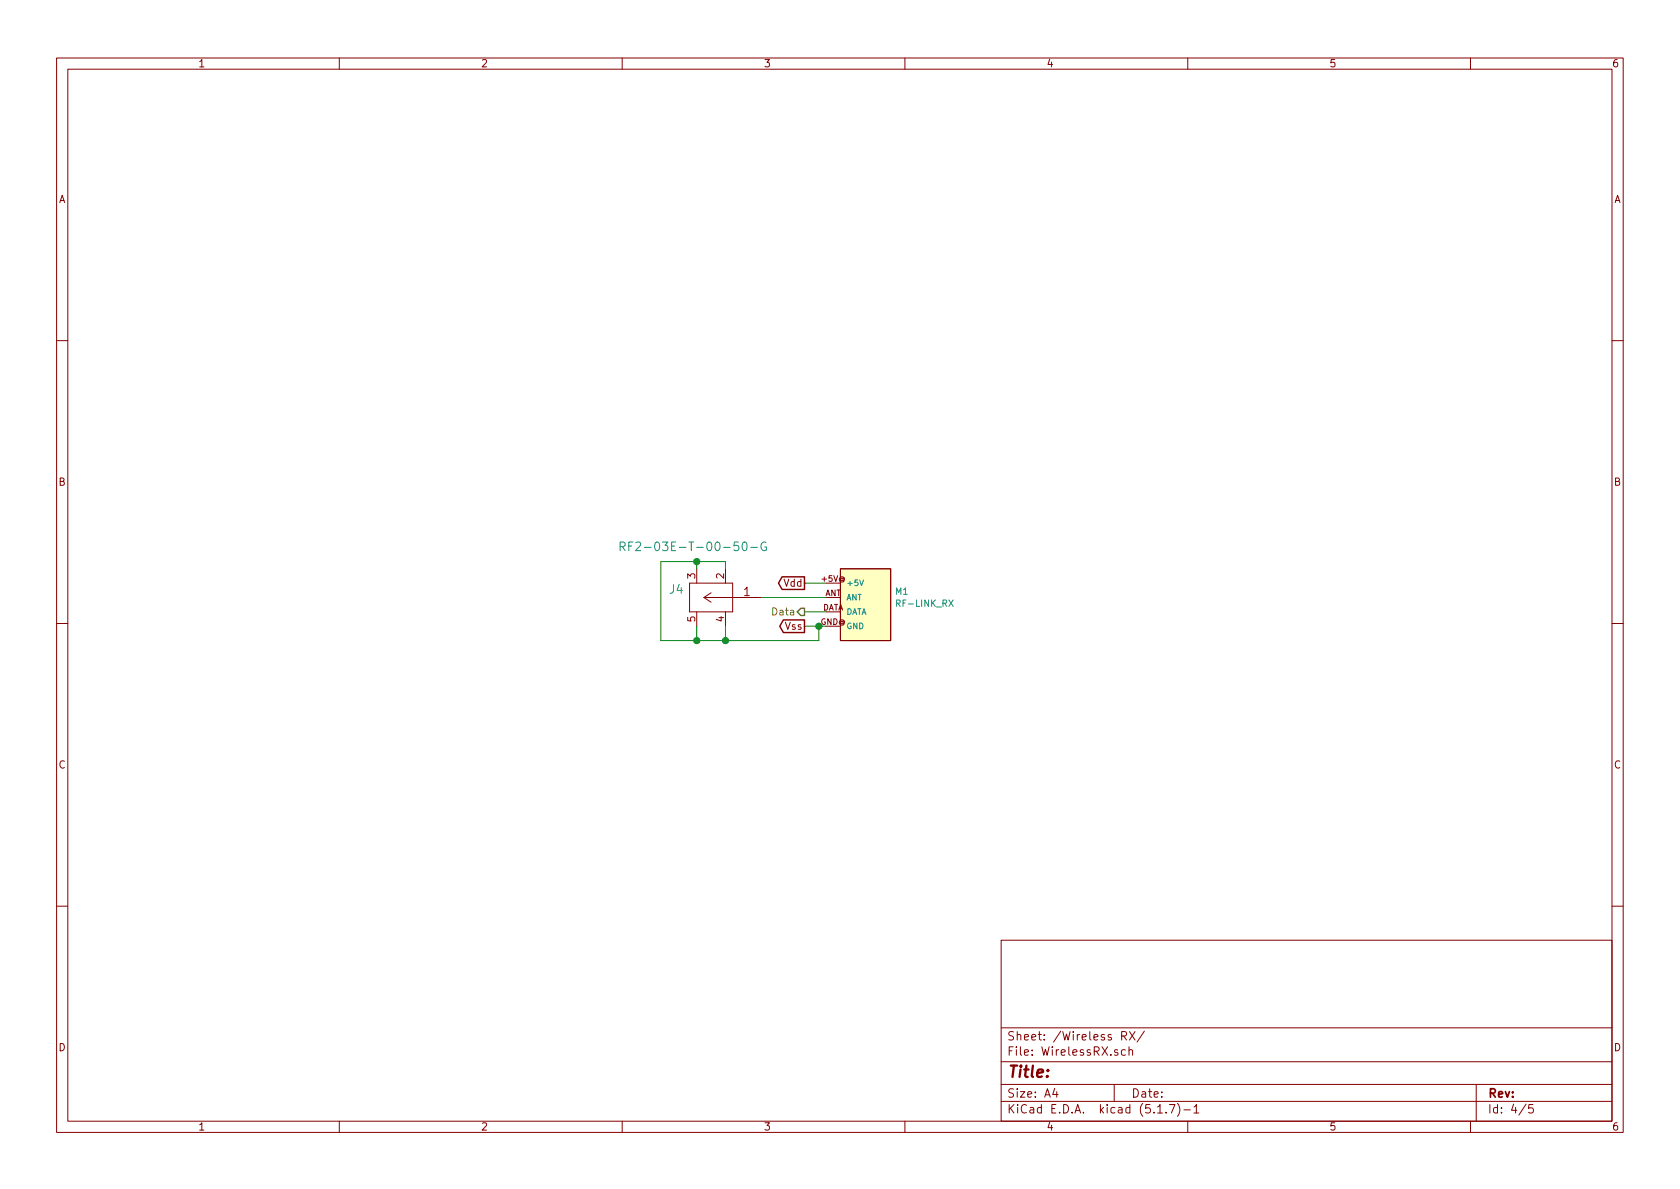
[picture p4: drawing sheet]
EESchema Schematic File Version 4
EELAYER 30 0
EELAYER END
$Descr A4 11693 8268
encoding utf-8
Sheet 4 5
Title ""
Date ""
Rev ""
Comp ""
Comment1 ""
Comment2 ""
Comment3 ""
Comment4 ""
$EndDescr
$Comp
L rx:RF-LINK_RX M1
U 1 1
P 6050 4250
F 0 "M1" H 6228 4395 45  0000 L CNN
F 1 "RF-LINK_RX" H 6228 4311 45  0000 L CNN
F 2 "rx:RF-LINK_RX" H 6050 4700 20  0001 C CNN
F 3 "" H 6050 4250 50  0001 C CNN
	1    6050 4250
	1    0    0    -1  
$EndComp
$Comp
L rx:RF2-03E-T-00-50-G J4
U 1 1
P 5300 4150
F 0 "J4" H 5837 4097 60  0000 L CNN
F 1 "RF2-03E-T-00-50-G" H 5250 3800 60  0000 L CNN
F 2 "rx:RF2-03E-T-00-50-G" H 5700 4090 60  0001 C CNN
F 3 "" H 5300 4150 60  0000 C CNN
	1    5300 4150
	-1   0    0    1   
$EndComp
Text GLabel 5600 4050 0    50   Output ~ 0
Vdd
Text GLabel 5600 4350 0    50   Output ~ 0
Vss
Text HLabel 5600 4250 0    50   Output ~ 0
Data
Wire Wire Line
	5750 4250 5600 4250
Wire Wire Line
	5750 4350 5700 4350
Wire Wire Line
	5750 4050 5600 4050
Wire Wire Line
	5750 4150 5300 4150
Wire Wire Line
	5050 3950 5050 3900
Wire Wire Line
	5050 3900 4850 3900
Wire Wire Line
	4600 3900 4600 4450
Wire Wire Line
	4600 4450 4850 4450
Wire Wire Line
	5700 4450 5700 4350
Connection ~ 5700 4350
Wire Wire Line
	5700 4350 5600 4350
Wire Wire Line
	5050 4350 5050 4450
Connection ~ 5050 4450
Wire Wire Line
	5050 4450 5700 4450
Wire Wire Line
	4850 4350 4850 4450
Connection ~ 4850 4450
Wire Wire Line
	4850 4450 5050 4450
Wire Wire Line
	4850 3950 4850 3900
Connection ~ 4850 3900
Wire Wire Line
	4850 3900 4600 3900
$EndSCHEMATC
